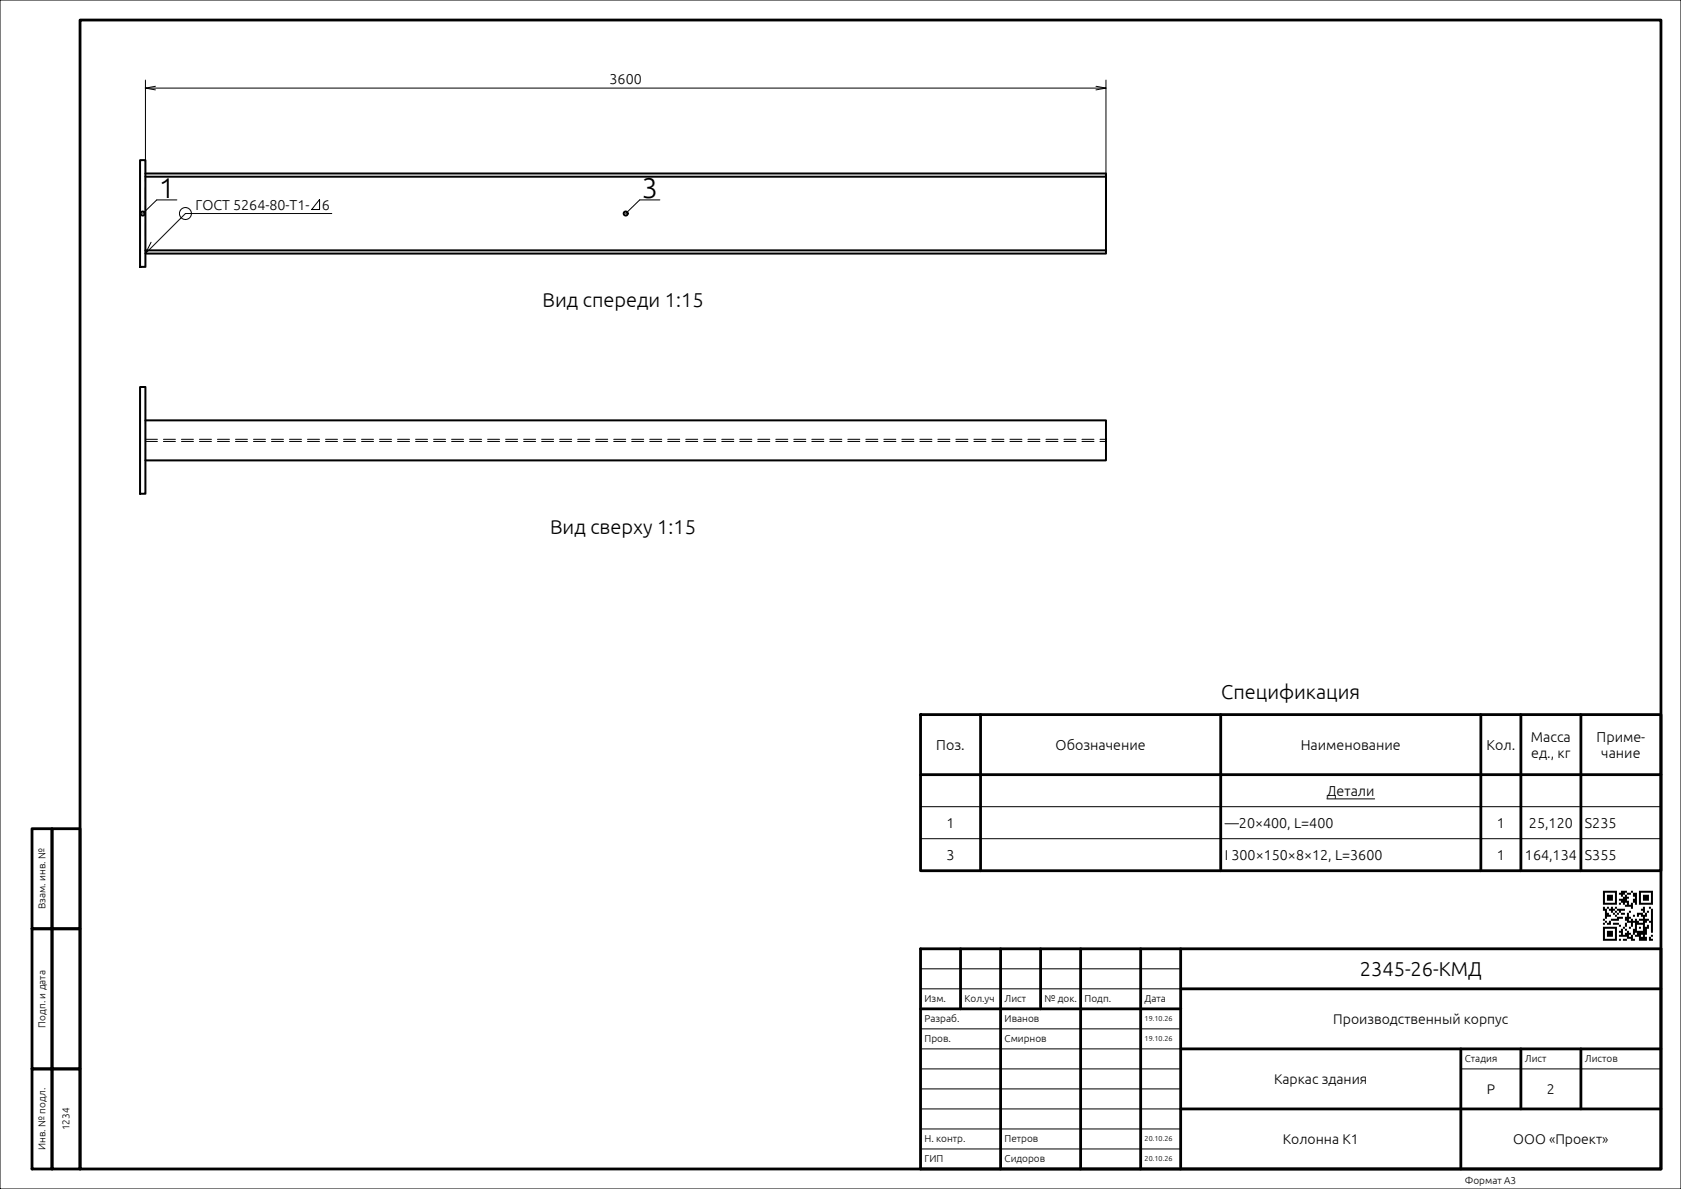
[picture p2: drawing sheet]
<svg xmlns="http://www.w3.org/2000/svg" width="420mm" height="297mm" viewBox="0 0 420 297" stroke-linecap="round" stroke-linejoin="round" font-family="sans-serif">
<g fill="none" stroke="#000" stroke-width=".25">
<path d="M0 0h420v297h-420zM36.3 20v32.3M36.3 22h240M38.8 21.6l-2.5 .4 2.5 .5M273.8 21.6l2.5 .4-2.5 .5M276.3 20v32.3M44.2 49.9h-5l-3.5 3.4M79.8 49.8v2.5h-1.9zM82.9 53.3h-36.6l-10 10 1.4-2.8M164.9 49.9h-5.1l-3.5 3.4M331.5 199.6h12M230 201.5h185"/>
<path d="M230 209.5h185M230 257h65M230 247h65M230 242h65M230 277h65M230 272h65M230 267h65M230 262h65M365 267h50M230 287h65M230 282h65"/>
<circle cx="46.3" cy="53.3" r="1.5"/>
</g>
<g fill="none" stroke="#000" stroke-width=".7">
<path d="M20 5h395v287h-395zM230 178.5h185v39h-185zM245 178.5v39M305 178.5v39M370 178.5v39M380 178.5v39M395 178.5v39M230 193.5h185M8 207h5v25h-5zM13 207h7v25h-7zM8 232h5v35h-5zM13 232h7v35h-7z"/>
<path d="M230 237h185v55h-185zM240 237v15M250 237v55M260 237v15M270 237v55M285 237v55M295 237v55M230 252h65M295 247h120M8 267h5v25h-5zM13 267h7v25h-7zM295 262h120"/>
<path d="M295 277h120M365 262v30M380 262v15M395 262v15"/>
</g>
<path d="M400.5 222.5v.5h.5v-.5zM401 222.5v.5h.5v-.5zM401.5 222.5v.5h.5v-.5zM402 222.5v.5h.5v-.5zM402.5 222.5v.5h.5v-.5zM403 222.5v.5h.5v-.5zM403.5 222.5v.5h.5v-.5zM405 222.5v.5h.5v-.5zM405.5 222.5v.5h.5v-.5zM406 222.5v.5h.5v-.5zM407.5 222.5v.5h.5v-.5zM409.5 222.5v.5h.5v-.5zM410 222.5v.5h.5v-.5zM410.5 222.5v.5h.5v-.5zM411 222.5v.5h.5v-.5zM411.5 222.5v.5h.5v-.5zM412 222.5v.5h.5v-.5zM412.5 222.5v.5h.5v-.5zM400.5 223v.5h.5v-.5zM403.5 223v.5h.5v-.5zM404.5 223v.5h.5v-.5zM405 223v.5h.5v-.5zM405.5 223v.5h.5v-.5zM406.5 223v.5h.5v-.5zM407 223v.5h.5v-.5zM408 223v.5h.5v-.5zM408.5 223v.5h.5v-.5zM409.5 223v.5h.5v-.5zM412.5 223v.5h.5v-.5zM400.5 223.5v.5h.5v-.5zM401.5 223.5v.5h.5v-.5zM402 223.5v.5h.5v-.5zM402.5 223.5v.5h.5v-.5zM403.5 223.5v.5h.5v-.5zM405 223.5v.5h.5v-.5zM406 223.5v.5h.5v-.5zM408 223.5v.5h.5v-.5zM408.5 223.5v.5h.5v-.5zM409.5 223.5v.5h.5v-.5zM410.5 223.5v.5h.5v-.5zM411 223.5v.5h.5v-.5zM411.5 223.5v.5h.5v-.5zM412.5 223.5v.5h.5v-.5zM400.5 224v.5h.5v-.5zM401.5 224v.5h.5v-.5zM402 224v.5h.5v-.5zM402.5 224v.5h.5v-.5zM403.5 224v.5h.5v-.5zM405.5 224v.5h.5v-.5zM406 224v.5h.5v-.5zM406.5 224v.5h.5v-.5zM408.5 224v.5h.5v-.5zM409.5 224v.5h.5v-.5zM410.5 224v.5h.5v-.5zM411 224v.5h.5v-.5zM411.5 224v.5h.5v-.5zM412.5 224v.5h.5v-.5zM400.5 224.5v.5h.5v-.5zM401.5 224.5v.5h.5v-.5zM402 224.5v.5h.5v-.5zM402.5 224.5v.5h.5v-.5zM403.5 224.5v.5h.5v-.5zM404.5 224.5v.5h.5v-.5zM405 224.5v.5h.5v-.5zM405.5 224.5v.5h.5v-.5zM406 224.5v.5h.5v-.5zM408 224.5v.5h.5v-.5zM408.5 224.5v.5h.5v-.5zM409.5 224.5v.5h.5v-.5zM410.5 224.5v.5h.5v-.5zM411 224.5v.5h.5v-.5zM411.5 224.5v.5h.5v-.5zM412.5 224.5v.5h.5v-.5zM400.5 225v.5h.5v-.5zM403.5 225v.5h.5v-.5zM405 225v.5h.5v-.5zM405.5 225v.5h.5v-.5zM406 225v.5h.5v-.5zM406.5 225v.5h.5v-.5zM408 225v.5h.5v-.5zM408.5 225v.5h.5v-.5zM409.5 225v.5h.5v-.5zM412.5 225v.5h.5v-.5zM400.5 225.5v.5h.5v-.5zM401 225.5v.5h.5v-.5zM401.5 225.5v.5h.5v-.5zM402 225.5v.5h.5v-.5zM402.5 225.5v.5h.5v-.5zM403 225.5v.5h.5v-.5zM403.5 225.5v.5h.5v-.5zM404.5 225.5v.5h.5v-.5zM405.5 225.5v.5h.5v-.5zM406.5 225.5v.5h.5v-.5zM407.5 225.5v.5h.5v-.5zM408.5 225.5v.5h.5v-.5zM409.5 225.5v.5h.5v-.5zM410 225.5v.5h.5v-.5zM410.5 225.5v.5h.5v-.5zM411 225.5v.5h.5v-.5zM411.5 225.5v.5h.5v-.5zM412 225.5v.5h.5v-.5zM412.5 225.5v.5h.5v-.5zM406 226v.5h.5v-.5zM406.5 226v.5h.5v-.5zM407 226v.5h.5v-.5zM407.5 226v.5h.5v-.5zM400.5 226.5v.5h.5v-.5zM401.5 226.5v.5h.5v-.5zM402.5 226.5v.5h.5v-.5zM403.5 226.5v.5h.5v-.5zM407.5 226.5v.5h.5v-.5zM410.5 226.5v.5h.5v-.5zM412 226.5v.5h.5v-.5zM400.5 227v.5h.5v-.5zM401 227v.5h.5v-.5zM402 227v.5h.5v-.5zM402.5 227v.5h.5v-.5zM403 227v.5h.5v-.5zM404 227v.5h.5v-.5zM404.5 227v.5h.5v-.5zM405 227v.5h.5v-.5zM405.5 227v.5h.5v-.5zM410 227v.5h.5v-.5zM410.5 227v.5h.5v-.5zM412.5 227v.5h.5v-.5zM401 227.5v.5h.5v-.5zM402.5 227.5v.5h.5v-.5zM403.5 227.5v.5h.5v-.5zM404.5 227.5v.5h.5v-.5zM407 227.5v.5h.5v-.5zM410.5 227.5v.5h.5v-.5zM411.5 227.5v.5h.5v-.5zM412.5 227.5v.5h.5v-.5zM401 228v.5h.5v-.5zM401.5 228v.5h.5v-.5zM403 228v.5h.5v-.5zM404 228v.5h.5v-.5zM405 228v.5h.5v-.5zM405.5 228v.5h.5v-.5zM406.5 228v.5h.5v-.5zM409 228v.5h.5v-.5zM409.5 228v.5h.5v-.5zM410 228v.5h.5v-.5zM411 228v.5h.5v-.5zM412.5 228v.5h.5v-.5zM401 228.5v.5h.5v-.5zM401.5 228.5v.5h.5v-.5zM402 228.5v.5h.5v-.5zM403.5 228.5v.5h.5v-.5zM406.5 228.5v.5h.5v-.5zM408 228.5v.5h.5v-.5zM409 228.5v.5h.5v-.5zM410 228.5v.5h.5v-.5zM410.5 228.5v.5h.5v-.5zM411 228.5v.5h.5v-.5zM412.5 228.5v.5h.5v-.5zM401 229v.5h.5v-.5zM404 229v.5h.5v-.5zM404.5 229v.5h.5v-.5zM405 229v.5h.5v-.5zM406 229v.5h.5v-.5zM406.5 229v.5h.5v-.5zM407 229v.5h.5v-.5zM410.5 229v.5h.5v-.5zM412.5 229v.5h.5v-.5zM400.5 229.5v.5h.5v-.5zM402.5 229.5v.5h.5v-.5zM403 229.5v.5h.5v-.5zM403.5 229.5v.5h.5v-.5zM404 229.5v.5h.5v-.5zM406 229.5v.5h.5v-.5zM406.5 229.5v.5h.5v-.5zM407.5 229.5v.5h.5v-.5zM408.5 229.5v.5h.5v-.5zM409.5 229.5v.5h.5v-.5zM410 229.5v.5h.5v-.5zM410.5 229.5v.5h.5v-.5zM411 229.5v.5h.5v-.5zM411.5 229.5v.5h.5v-.5zM412.5 229.5v.5h.5v-.5zM401 230v.5h.5v-.5zM402 230v.5h.5v-.5zM406.5 230v.5h.5v-.5zM407 230v.5h.5v-.5zM407.5 230v.5h.5v-.5zM408 230v.5h.5v-.5zM408.5 230v.5h.5v-.5zM409 230v.5h.5v-.5zM410.5 230v.5h.5v-.5zM411 230v.5h.5v-.5zM412 230v.5h.5v-.5zM412.5 230v.5h.5v-.5zM400.5 230.5v.5h.5v-.5zM401.5 230.5v.5h.5v-.5zM402 230.5v.5h.5v-.5zM403 230.5v.5h.5v-.5zM403.5 230.5v.5h.5v-.5zM404 230.5v.5h.5v-.5zM406 230.5v.5h.5v-.5zM407.5 230.5v.5h.5v-.5zM408.5 230.5v.5h.5v-.5zM409 230.5v.5h.5v-.5zM409.5 230.5v.5h.5v-.5zM410 230.5v.5h.5v-.5zM410.5 230.5v.5h.5v-.5zM412.5 230.5v.5h.5v-.5zM404.5 231v.5h.5v-.5zM406 231v.5h.5v-.5zM407.5 231v.5h.5v-.5zM408.5 231v.5h.5v-.5zM410.5 231v.5h.5v-.5zM411.5 231v.5h.5v-.5zM412.5 231v.5h.5v-.5zM400.5 231.5v.5h.5v-.5zM401 231.5v.5h.5v-.5zM401.5 231.5v.5h.5v-.5zM402 231.5v.5h.5v-.5zM402.5 231.5v.5h.5v-.5zM403 231.5v.5h.5v-.5zM403.5 231.5v.5h.5v-.5zM405.5 231.5v.5h.5v-.5zM407 231.5v.5h.5v-.5zM408.5 231.5v.5h.5v-.5zM409.5 231.5v.5h.5v-.5zM410.5 231.5v.5h.5v-.5zM411 231.5v.5h.5v-.5zM411.5 231.5v.5h.5v-.5zM412.5 231.5v.5h.5v-.5zM400.5 232v.5h.5v-.5zM403.5 232v.5h.5v-.5zM405 232v.5h.5v-.5zM406 232v.5h.5v-.5zM408 232v.5h.5v-.5zM408.5 232v.5h.5v-.5zM410.5 232v.5h.5v-.5zM411 232v.5h.5v-.5zM412.5 232v.5h.5v-.5zM400.5 232.5v.5h.5v-.5zM401.5 232.5v.5h.5v-.5zM402 232.5v.5h.5v-.5zM402.5 232.5v.5h.5v-.5zM403.5 232.5v.5h.5v-.5zM404.5 232.5v.5h.5v-.5zM405 232.5v.5h.5v-.5zM406.5 232.5v.5h.5v-.5zM408 232.5v.5h.5v-.5zM408.5 232.5v.5h.5v-.5zM409 232.5v.5h.5v-.5zM409.5 232.5v.5h.5v-.5zM410 232.5v.5h.5v-.5zM410.5 232.5v.5h.5v-.5zM411 232.5v.5h.5v-.5zM412.5 232.5v.5h.5v-.5zM400.5 233v.5h.5v-.5zM401.5 233v.5h.5v-.5zM402 233v.5h.5v-.5zM402.5 233v.5h.5v-.5zM403.5 233v.5h.5v-.5zM405 233v.5h.5v-.5zM406 233v.5h.5v-.5zM406.5 233v.5h.5v-.5zM407 233v.5h.5v-.5zM408 233v.5h.5v-.5zM409 233v.5h.5v-.5zM409.5 233v.5h.5v-.5zM410 233v.5h.5v-.5zM410.5 233v.5h.5v-.5zM411 233v.5h.5v-.5zM400.5 233.5v.5h.5v-.5zM401.5 233.5v.5h.5v-.5zM402 233.5v.5h.5v-.5zM402.5 233.5v.5h.5v-.5zM403.5 233.5v.5h.5v-.5zM404.5 233.5v.5h.5v-.5zM405 233.5v.5h.5v-.5zM405.5 233.5v.5h.5v-.5zM406 233.5v.5h.5v-.5zM406.5 233.5v.5h.5v-.5zM407.5 233.5v.5h.5v-.5zM408.5 233.5v.5h.5v-.5zM409 233.5v.5h.5v-.5zM409.5 233.5v.5h.5v-.5zM410.5 233.5v.5h.5v-.5zM412.5 233.5v.5h.5v-.5zM400.5 234v.5h.5v-.5zM403.5 234v.5h.5v-.5zM406.5 234v.5h.5v-.5zM407 234v.5h.5v-.5zM407.5 234v.5h.5v-.5zM409.5 234v.5h.5v-.5zM410 234v.5h.5v-.5zM410.5 234v.5h.5v-.5zM411 234v.5h.5v-.5zM412 234v.5h.5v-.5zM400.5 234.5v.5h.5v-.5zM401 234.5v.5h.5v-.5zM401.5 234.5v.5h.5v-.5zM402 234.5v.5h.5v-.5zM402.5 234.5v.5h.5v-.5zM403 234.5v.5h.5v-.5zM403.5 234.5v.5h.5v-.5zM404.5 234.5v.5h.5v-.5zM405.5 234.5v.5h.5v-.5zM406 234.5v.5h.5v-.5zM407.5 234.5v.5h.5v-.5zM408 234.5v.5h.5v-.5zM409.5 234.5v.5h.5v-.5zM410 234.5v.5h.5v-.5zM410.5 234.5v.5h.5v-.5zM411 234.5v.5h.5v-.5zM412 234.5v.5h.5v-.5zM412.5 234.5v.5h.5v-.5z" fill="#000"/>
<path d="M36.3 63.3v-20M36.3 115v-10M36.3 110.3h240M36.3 109.7h240" fill="none" stroke="#000" stroke-width=".25" stroke-dasharray="3 1.5"/>
<g fill="none" stroke="#000" stroke-width=".5">
<path d="M35 40h1.3v26.7h-1.3zM36.3 43.3h240v19.2M36.3 44.1h240M36.3 62.5h240v.8h-240M35 96.7h1.3v26.6h-1.3zM36.3 105h240v10h-240"/>
<circle cx="35.7" cy="53.3" r=".5"/>
<circle cx="156.3" cy="53.3" r=".5"/>
</g>
<g font-size="7.1">
<text x="39.7" y="49.3">1</text>
<text x="160.3" y="49.3">3</text>
</g>
<g font-size="5">
<text x="135.5" y="76.7">Вид спереди 1:15</text>
<text x="137.4" y="133.3">Вид сверху 1:15</text>
<text x="305.1" y="174.5">Спецификация</text>
<text x="339.8" y="243.8">2345-26-КМД</text>
</g>
<g font-size="3.6">
<text x="152.3" y="21">3600</text>
<text x="48.8" y="52.3">ГОСТ 5264-80-Т1-</text>
<text x="80.4" y="52.3">6</text>
<text x="382.5" y="185.3">Масса</text>
<text x="398.9" y="185.3">Приме-</text>
<text x="233.9" y="187.3">Поз.</text>
<text x="263.8" y="187.3">Обозначение</text>
<text x="325" y="187.3">Наименование</text>
<text x="371.4" y="187.3">Кол.</text>
<text x="382.6" y="189.3">ед., кг</text>
<text x="400.1" y="189.3">чание</text>
<text x="331.5" y="198.8">Детали</text>
<text x="236.5" y="206.8">1</text>
<text x="306" y="206.8">—20×400, L=400</text>
<text x="374" y="206.8">1</text>
<text x="382" y="206.8">25,120</text>
<text x="396" y="206.8">S235</text>
<text x="236.5" y="214.8">3</text>
<text x="306" y="214.8">I 300×150×8×12, L=3600</text>
<text x="374" y="214.8">1</text>
<text x="381" y="214.8">164,134</text>
<text x="396" y="214.8">S355</text>
</g>
<g font-size="3.5">
<text x="333.1" y="255.7">Производственный корпус</text>
<text x="318.3" y="270.7">Каркас здания</text>
<text x="371.5" y="273.2">Р</text>
<text x="386.5" y="273.2">2</text>
<text x="320.5" y="285.7">Колонна К1</text>
<text x="378.1" y="285.7">ООО «Проект»</text>
</g>
<g font-size="2.5">
<text x="11.4" y="227.1" transform="rotate(-90 11.4 227.1)">Взам. инв. №</text>
<text x="231" y="250.4">Изм.</text>
<text x="241" y="250.4">Кол.уч</text>
<text x="251" y="250.4">Лист</text>
<text x="261" y="250.4">№ док.</text>
<text x="271" y="250.4">Подп.</text>
<text x="286" y="250.4">Дата</text>
<text x="11.4" y="256.7" transform="rotate(-90 11.4 256.7)">Подп. и дата</text>
<text x="231" y="255.4">Разраб.</text>
<text x="251" y="255.4">Иванов</text>
<text x="231" y="260.4">Пров.</text>
<text x="251" y="260.4">Смирнов</text>
<text x="366" y="265.4">Стадия</text>
<text x="381" y="265.4">Лист</text>
<text x="396" y="265.4">Листов</text>
<text x="11.4" y="287.2" transform="rotate(-90 11.4 287.2)">Инв. № подл.</text>
<text x="17.4" y="282.3" transform="rotate(-90 17.4 282.3)">1234</text>
<text x="231" y="285.4">Н. контр.</text>
<text x="251" y="285.4">Петров</text>
<text x="231" y="290.4">ГИП</text>
<text x="251" y="290.4">Сидоров</text>
<text x="366" y="295.8">Формат A3</text>
</g>
<g font-size="1.8">
<text x="286" y="255.1">19.10.26</text>
<text x="286" y="260.1">19.10.26</text>
<text x="286" y="285.1">20.10.26</text>
<text x="286" y="290.1">20.10.26</text>
</g>
</svg>
